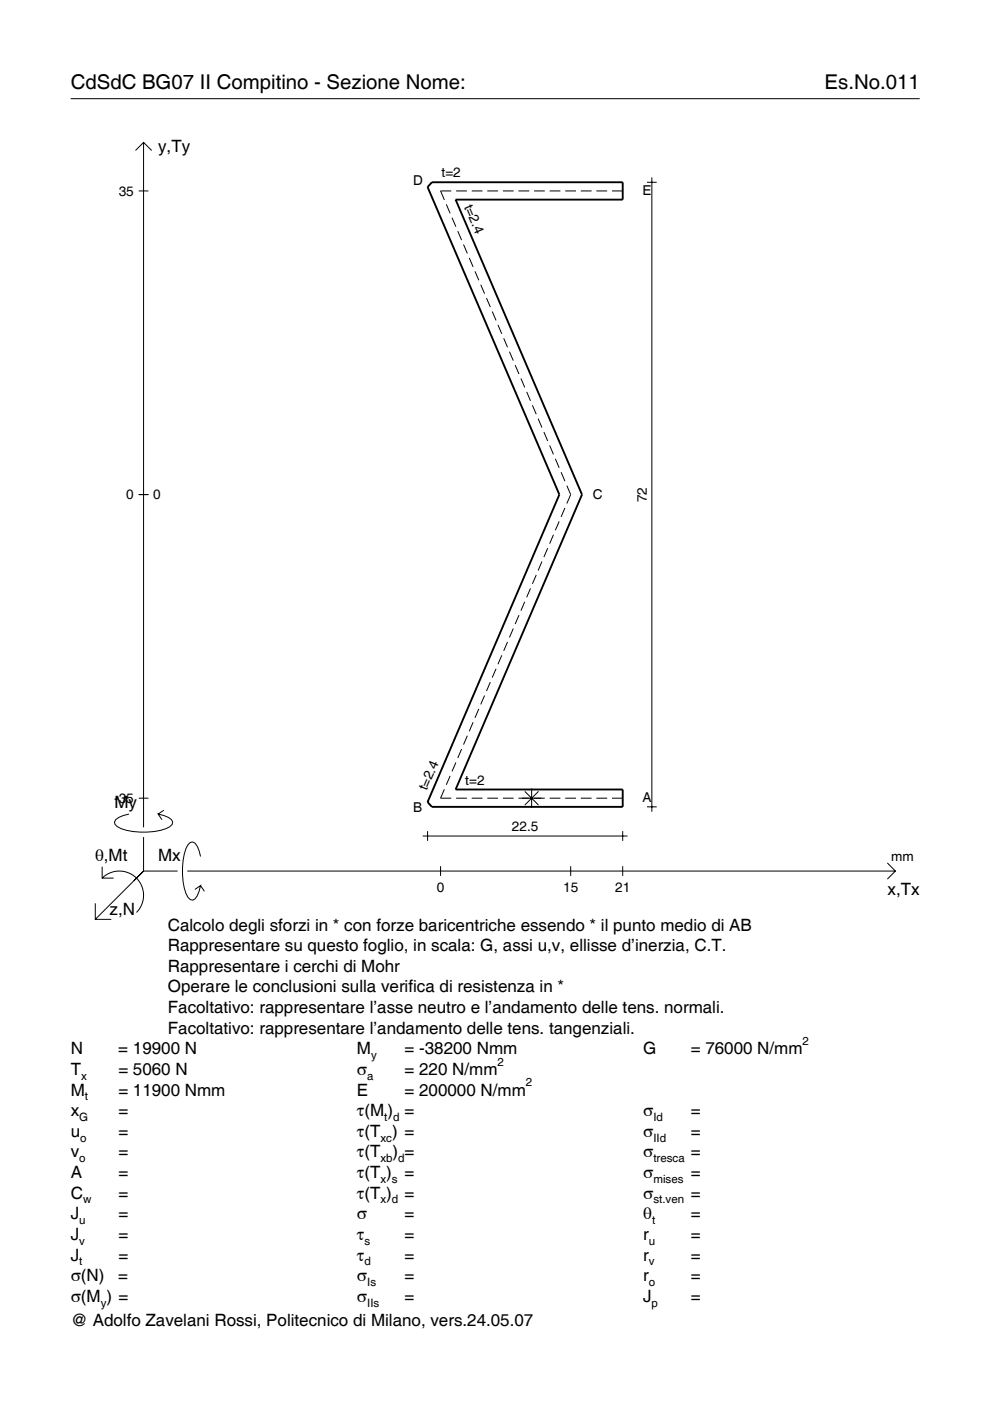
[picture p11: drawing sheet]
<svg xmlns="http://www.w3.org/2000/svg" width="210mm" height="297mm" viewBox="0 0 210 297" stroke-linecap="round" stroke-linejoin="round" font-family="sans-serif">
<g fill="none" stroke="#000" stroke-width=".21">
<path d="M15 20.9h180M28.7 31.9l1.7-1.7 1.8 1.7M30.4 30.2v145.2M137.2 38.6h2M138.2 37.6v134.5M29.4 40.5h2.1M94.6 43.3l.8 1.9M95.7 40.5h-2.3l.8 1.9M95.8 46.2l.9 1.9M96.7 40.5h2.3M97.1 49l.8 1.9M98.3 51.8l.8 1.9"/>
<path d="M99.5 54.7l.8 1.9M100 40.5h2.3M100.7 57.5l.8 1.9M103.3 40.5h2.3M106.6 40.5h2.3M109.9 40.5h2.3M113.2 40.5h2.3M116.5 40.5h2.3M119.8 40.5h2.3M123.1 40.5h2.3M126.4 40.5h2.3M129.8 40.5h2.2"/>
<path d="M101.9 60.4l.8 1.9M103.1 63.2l.9 1.9M104.4 66l.8 1.9M105.6 68.9l.8 1.9M106.8 71.7l.8 1.9M108 74.6l.8 1.9M109.2 77.4l.8 1.9M110.4 80.2l.9 1.9M111.7 83.1l.8 1.9M112.9 85.9l.8 1.9M114.1 88.8l.8 1.9M115.3 91.6l.8 1.9"/>
<path d="M116.5 94.4l.8 1.9M117.7 97.3l.9 1.9M29.4 104.9h2.1M114.9 119.1l-.8 1.9M116.1 116.2l-.8 1.9M117.3 113.4l-.8 1.9M118.6 110.5l-.9 1.9M119 100.1l.8 1.9M119.8 107.7l-.8 1.9M120.2 103l.8 1.9-.8 1.9M106.4 138.9l-.8 1.9M107.6 136.1l-.8 1.9"/>
<path d="M108.8 133.3l-.8 1.9M110 130.4l-.8 1.9M111.3 127.6l-.9 1.9M112.5 124.7l-.8 1.9M113.7 121.9l-.8 1.9M97.9 158.8l-.8 1.9M99.1 156l-.8 1.9M100.3 153.1l-.8 1.9M101.5 150.3l-.8 1.9M102.7 147.5l-.8 1.9M104 144.6l-.9 1.9M105.2 141.8l-.8 1.9"/>
<path d="M27.3 172.6a3.6 3.6 0 0 0-3 1.7l.1 .5a5.7 5.7 0 0 0 3.8 1.5 13.3 13.3 0 0 0 7.8-1l.5-.5 .1-.5a3.6 3.6 0 0 0-3.1-1.7l.8 1.2M29.4 169.2h2.1M30.4 177.5v7.2M34.7 171.8l-1.2 .8M89.6 177.3h43.5M90.7 176.2v2.1M94.2 167.3l-.8 1.9h2.3M95.4 164.5l-.8 1.9M96.7 161.7l-.9 1.9M96.7 169.2h2.3M100 169.2h2.3M103.3 169.2h2.3"/>
<path d="M106.6 169.2h2.3M109.9 169.2h5.6M111.3 167.8l2.9 2.9M112.7 167.2v4.1M114.2 167.8l-2.9 2.9M116.5 169.2h2.3M119.8 169.2h2.3M123.1 169.2h2.3M126.4 169.2h2.3M129.8 169.2h2.2M132 176.2v2.1M137.2 171.1h2"/>
<path d="M20.2 191.5v3.4h3.4M21.7 186.2a5.1 5.1 0 0 1 7.2 0 5.1 5.1 0 0 1 0 7.3M21.7 183.8v2.4h2.4M30.4 184.7l-10.2 10.2M30.4 184.7l-2 2M30.4 184.7h7.2M39.7 184.7h150.1M42.5 181.6a3.6 3.6 0 0 0-1.7-3.1l-.5 .1a5.7 5.7 0 0 0-1.5 3.8 13.3 13.3 0 0 0 1 7.8l.5 .5 .5 .2a3.6 3.6 0 0 0 1.7-3.1l-1.2 .8M42.5 187.8l.8 1.2M93.4 183.7v2M121 183.7v2M132 183.7v2"/>
<path d="M188.1 183l1.7 1.7-1.7 1.7"/>
</g>
<path d="M91.6 38.6h40.4v3.7h-35.4l26.8 62.6-26.8 62.5h35.4v3.7h-40.4l-.9-1 27.9-65.2-27.9-65.2z" fill="none" stroke="#000" stroke-width=".4"/>
<g font-size="4.3">
<text x="15" y="18.9">CdSdC BG07 II Compitino - Sezione Nome:</text>
<text x="174.8" y="18.9">Es.No.011</text>
</g>
<g font-size="3.6">
<text x="33.5" y="32.3">y,Ty</text>
<text x="24.3" y="171.3">My</text>
<text x="20.1" y="182.6">θ,Mt</text>
<text x="33.5" y="182.6">Mx</text>
<text x="188.2" y="189.8">x,Tx</text>
<text x="23.2" y="193.9">z,N</text>
<text x="35.6" y="197.3">Calcolo degli sforzi in * con forze baricentriche essendo * il punto medio di AB</text>
<text x="35.6" y="201.7">Rappresentare su questo foglio, in scala: G, assi u,v, ellisse d’inerzia, C.T.</text>
<text x="35.6" y="206">Rappresentare i cerchi di Mohr</text>
<text x="35.6" y="210.4">Operare le conclusioni sulla verifica di resistenza in *</text>
<text x="35.6" y="214.8">Facoltativo: rappresentare l’asse neutro e l’andamento delle tens. normali.</text>
<text x="35.6" y="219.2">Facoltativo: rappresentare l’andamento delle tens. tangenziali.</text>
<text x="15" y="223.5">N</text>
<text x="15" y="227.9">T</text>
<text x="25.1" y="223.5">= 19900 N</text>
<text x="25.1" y="227.9">= 5060 N</text>
<text x="75.7" y="227.9">σ</text>
<text x="75.7" y="223.5">M</text>
<text x="85.8" y="223.5">= -38200 Nmm</text>
<text x="85.8" y="227.9">= 220 N/mm</text>
<text x="136.4" y="223.5">G</text>
<text x="146.5" y="223.5">= 76000 N/mm</text>
<text x="15" y="232.3">M</text>
<text x="25.1" y="232.3">= 11900 Nmm</text>
<text x="75.7" y="232.3">E</text>
<text x="85.8" y="232.3">= 200000 N/mm</text>
<text x="15" y="236.7">x</text>
<text x="25.1" y="236.7">=</text>
<text x="75.7" y="236.7">τ(M ) =</text>
<text x="136.4" y="236.7">σ</text>
<text x="146.5" y="236.7">=</text>
<text x="15" y="241">u</text>
<text x="15" y="245.4">v</text>
<text x="25.1" y="241">=</text>
<text x="25.1" y="245.4">=</text>
<text x="75.7" y="241">τ(T ) =</text>
<text x="75.7" y="245.4">τ(T</text>
<text x="83.3" y="245.4">) =</text>
<text x="136.4" y="241">σ</text>
<text x="136.4" y="245.4">σ</text>
<text x="146.5" y="241">=</text>
<text x="146.5" y="245.4">=</text>
<text x="15" y="249.8">A</text>
<text x="25.1" y="249.8">=</text>
<text x="75.7" y="249.8">τ(T )</text>
<text x="85.8" y="249.8">=</text>
<text x="136.4" y="249.8">σ</text>
<text x="146.5" y="249.8">=</text>
<text x="15" y="254.2">C</text>
<text x="25.1" y="254.2">=</text>
<text x="75.7" y="254.2">τ(T )</text>
<text x="85.8" y="254.2">=</text>
<text x="136.4" y="254.2">σ</text>
<text x="146.5" y="254.2">=</text>
<text x="15" y="258.5">J</text>
<text x="15" y="262.9">J</text>
<text x="25.1" y="258.5">=</text>
<text x="25.1" y="262.9">=</text>
<text x="75.7" y="258.5">σ</text>
<text x="75.7" y="262.9">τ</text>
<text x="85.8" y="258.5">=</text>
<text x="85.8" y="262.9">=</text>
<text x="136.4" y="258.5">θ</text>
<text x="136.4" y="262.9">r</text>
<text x="146.5" y="258.5">=</text>
<text x="146.5" y="262.9">=</text>
<text x="15" y="267.3">J</text>
<text x="25.1" y="267.3">=</text>
<text x="75.7" y="267.3">τ</text>
<text x="85.8" y="267.3">=</text>
<text x="136.4" y="267.3">r</text>
<text x="146.5" y="267.3">=</text>
<text x="15" y="271.7">σ(N)</text>
<text x="25.1" y="271.7">=</text>
<text x="75.7" y="271.7">σ</text>
<text x="85.8" y="271.7">=</text>
<text x="136.4" y="271.7">r</text>
<text x="146.5" y="271.7">=</text>
<text x="15" y="276">σ(M ) =</text>
<text x="15" y="281.2">@ Adolfo Zavelani Rossi, Politecnico di Milano, vers.24.05.07</text>
<text x="75.7" y="276">σ</text>
<text x="85.8" y="276">=</text>
<text x="136.4" y="276">J</text>
<text x="146.5" y="276">=</text>
</g>
<g font-size="2.9">
<text x="25.2" y="41.5">35</text>
<text x="87.6" y="39.3">D</text>
<text x="93.6" y="37.6">t=2</text>
<text x="136.2" y="41.4">E</text>
<text x="98.4" y="43.8" transform="rotate(67 98.4 43.8)">t=2.4</text>
<text x="26.8" y="105.9">0</text>
<text x="32.5" y="105.9">0</text>
<text x="125.7" y="105.8">C</text>
<text x="137.2" y="106.5" transform="rotate(-90 137.2 106.5)">72</text>
<text x="90.5" y="167.8" transform="rotate(-67 90.5 167.8)">t=2.4</text>
<text x="98.7" y="166.4">t=2</text>
<text x="24.2" y="170.2">-35</text>
<text x="87.6" y="172.2">B</text>
<text x="136.2" y="170.1">A</text>
<text x="108.5" y="176.2">22.5</text>
<text x="189" y="182.6">mm</text>
<text x="92.6" y="189.1">0</text>
<text x="119.4" y="189.1">15</text>
<text x="130.4" y="189.1">21</text>
</g>
<g font-size="2.4">
<text x="170.2" y="221.5">2</text>
<text x="78.7" y="224.5">y</text>
<text x="105.5" y="225.9">2</text>
<text x="17.2" y="228.9">x</text>
<text x="18" y="233.3">t</text>
<text x="77.9" y="228.9">a</text>
<text x="111.5" y="230.3">2</text>
<text x="16.8" y="237.7">G</text>
<text x="81.5" y="237.7">t d</text>
<text x="138.5" y="237.7">Id</text>
<text x="17" y="242">o</text>
<text x="80.7" y="242">xc</text>
<text x="138.5" y="242">IId</text>
<text x="16.8" y="246.4">o</text>
<text x="80.7" y="246.4">xb d</text>
<text x="80.7" y="250.8">x s</text>
<text x="138.5" y="246.4">tresca</text>
<text x="138.5" y="250.8">mises</text>
<text x="17.6" y="255.2">w</text>
<text x="80.7" y="255.2">x d</text>
<text x="138.5" y="255.2">st.ven</text>
<text x="16.8" y="259.5">u</text>
<text x="16.8" y="263.9">v</text>
<text x="77.3" y="263.9">s</text>
<text x="137.6" y="263.9">u</text>
<text x="138.2" y="259.5">t</text>
<text x="16.8" y="268.3">t</text>
<text x="77.3" y="268.3">d</text>
<text x="137.6" y="268.3">v</text>
<text x="77.9" y="272.7">Is</text>
<text x="137.6" y="272.7">o</text>
<text x="21.4" y="277">y</text>
<text x="77.9" y="277">IIs</text>
<text x="138.2" y="277">p</text>
</g>
</svg>
